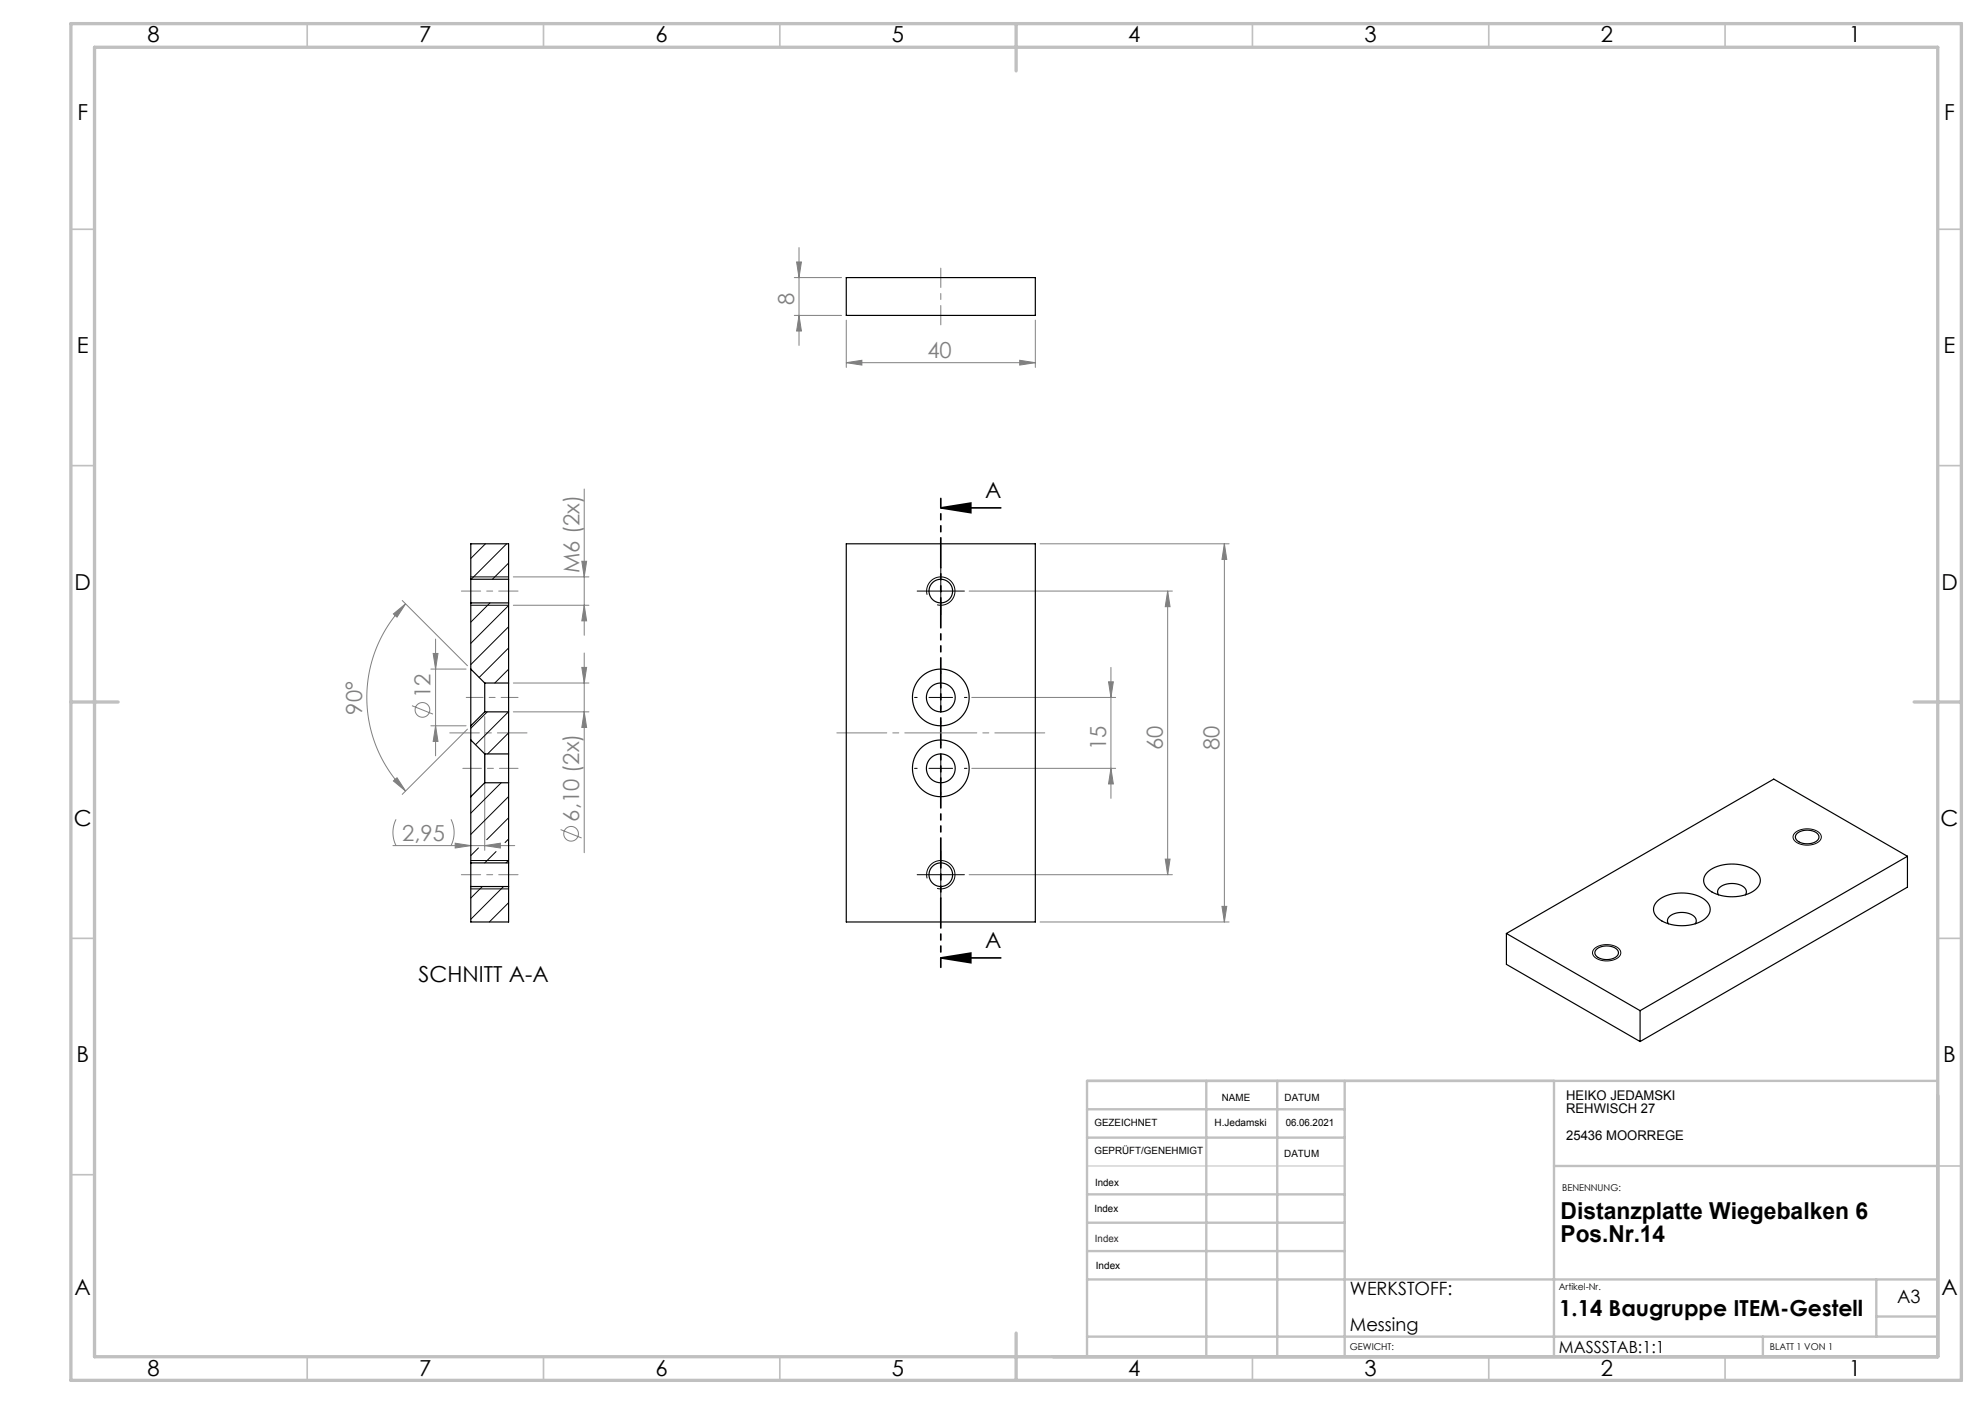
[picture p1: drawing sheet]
<svg xmlns="http://www.w3.org/2000/svg" width="420mm" height="297mm" viewBox="0 0 420 297" stroke-linecap="round" stroke-linejoin="round" font-family="sans-serif">
<g fill="none" stroke="#808080" stroke-width=".21">
<path d="M168.1 58.7h10M168.6 55.4h1l-.5 3.3zM169.1 52.4v20.7M168.1 66.7h10M169.1 66.7l.5 3.3h-1zM179.1 76.7l3.3-.5v1zM179.1 67.7v10M179.1 76.7h40M215.8 76.2l3.3 .5-3.3 .5zM219.1 67.7v10M123.1 118.7h1l-.5 3.3zM123.6 103.4v31"/>
<path d="M220.1 115h40M259.1 115v80M259.1 115l.5 3.3h-1zM83.2 129.9l2.6-2.2-1.8 2.8zM85.1 127l13.8 13.8M85.8 127.7a28 28 0 0 0 0 39.6M91.7 138.2h1l-.5 3.3zM92.2 135.2v24.7M108.6 128h16M108.6 122h16M123.6 128l.5 3.3h-1zM123.6 138.1v42.3"/>
<path d="M205.1 125h43M247.1 125v60M247.1 125l.5 3.3h-1zM87.2 149.3l4.4 1.8M91.2 141.5h7.4M91.2 153.5h7.4M92.2 153.5l.5 3.3h-1zM98.9 154.2l-13.8 13.8M102.6 151.6v28.3M108.6 144.5h16M108.6 150.6h16M123.1 141.2h1l-.5 3.3z"/>
<path d="M123.6 150.6l.5 3.3h-1zM205.6 147.5h30.5M234.6 144.2h1l-.5 3.3zM235.1 141.2v27.7M83.1 178.9h25.8M83.2 165.2l.8-.7 1.8 2.8zM83.8 173.3a6.2 6.2 0 0 0 0 5.6M95.4 173.3a6.2 6.2 0 0 1 0 5.6M96.3 178.4l3.3 .5-3.3 .5zM102.6 178.9l3.3-.5v1zM118.6 175.5l4.5 1.8M205.6 162.5h30.5"/>
<path d="M235.1 162.5l.5 3.3h-1zM205.1 185h43M220.1 195h40M246.6 181.7h1l-.5 3.3zM258.6 191.7h1l-.5 3.3z"/>
<circle cx="89.4" cy="150.2" r="1.56"/>
<circle cx="120.8" cy="176.4" r="1.56"/>
</g>
<g fill="none" stroke="#000" stroke-width=".21">
<path d="M99.6 122h8M99.6 128h8M196.2 125.8a3 3 0 0 1 2.6-3.8 3 3 0 0 1 3.2 3.3 3 3 0 0 1-3.7 2.6M196.6 125h5M199.1 122.5v5M196.6 147.5h5M199.1 145v5M196.6 162.5h5M199.1 160v5M379.7 176.3a4.2 4.2 0 0 1 5.4 0 1.38 1.38 0 0 1-1 2.2 4 4 0 0 1-4.6-1 1.08 1.08 0 0 1 .2-1.2zM99.6 182h8M99.6 188h8"/>
<path d="M196.2 185.8a3 3 0 0 1 2.6-3.8 3 3 0 0 1 3.2 3.3 3 3 0 0 1-3.7 2.6M196.6 185h5M199.1 182.5v5M337.2 200.8a4.2 4.2 0 0 1 5.5 0 1.38 1.38 0 0 1-1 2.2 4 4 0 0 1-4.6-1 1.08 1.08 0 0 1 .1-1.2z"/>
</g>
<path d="M199.1 107.4l6.3-1v2.1zM199.1 107.4h12.7M199.1 202.6l6.3-1v2.1zM199.1 202.6h12.7" fill="none" stroke="#000" stroke-width=".35"/>
<g fill="none" stroke="#000" stroke-width=".21" stroke-dasharray="15.2 1.3 1.3 1.3">
<path d="M196.6 125h-2.5M199.1 122.5v-2.5M199.1 127.5v2.5M201.6 125h2.5M194.1 147.5h-.6M199.1 142.5v-.5M199.1 152.5v.6M199.1 157.5v-.5M204.1 147.5h.5M194.1 162.5h-.6M199.1 167.5v.6M204.1 162.5h.5"/>
<path d="M196.6 185h-2.5M199.1 182.5v-2.5M199.1 187.5v2.5M201.6 185h2.5"/>
</g>
<path d="M199.1 105.4v99.2" fill="none" stroke="#000" stroke-width=".35" stroke-dasharray="6.3 1.3 1.3 1.3 1.3 1.3" stroke-dashoffset="4.4"/>
<path d="M221.1 155h-44" fill="none" stroke="#808080" stroke-width=".21" stroke-dasharray="15.2 1.3 1.3 1.3" stroke-dashoffset="4.7"/>
<path d="M199.1 56.7v12M109.6 125h-12M109.6 185h-12" fill="none" stroke="#808080" stroke-width=".21" stroke-dasharray="15.2 1.3 1.3 1.3" stroke-dashoffset="11.1"/>
<path d="M111.5 155h-16.3" fill="none" stroke="#808080" stroke-width=".21" stroke-dasharray="15.2 1.3 1.3 1.3" stroke-dashoffset="9"/>
<path d="M109.6 147.5h-11" fill="none" stroke="#808080" stroke-width=".21" stroke-dasharray="15.2 1.3 1.3 1.3" stroke-dashoffset="11.7"/>
<path d="M109.6 162.5h-11.7" fill="none" stroke="#808080" stroke-width=".21" stroke-dasharray="15.2 1.3 1.3 1.3" stroke-dashoffset="11.3"/>
<path d="M230 246.7h54.5" fill="none" stroke="#c0c0c0" stroke-width=".21"/>
<g fill="none" stroke="#c0c0c0" stroke-width=".35">
<path d="M65 5v5M115 5v5M165 5v5M265 5v5M315 5v5M365 5v5M15 48.5h5M410 48.5h5M15 98.5h5M410 98.5h5M15 198.5h5M410 198.5h5"/>
<path d="M15 248.5h5M410 246.7h5M65 287v5M115 287v5M165 287v5M265 287v5M315 287v5M365 287v5"/>
</g>
<g fill="none" stroke="#c0c0c0" stroke-width=".5">
<path d="M230 234.7h54.5M255.2 228.7v58.3M270.2 228.7v58.3M284.5 228.7v58.3M328.8 228.7v58.3M410 228.6l-180 .1v58.3M230 252.7h54.5M230 240.7h54.5M230 258.7h54.5M328.8 246.7h81.2M230 264.7h54.5M230 270.7h180"/>
<path d="M397 270.7v12.1M397 278.5h13M230 282.8h180M373 282.8v4.2"/>
</g>
<path d="M15 5h400v287h-400zM20 10h390v277h-390zM215 5v10M15 148.5h10M405 148.5h10M215 282v10" fill="none" stroke="#c0c0c0" stroke-width=".7"/>
<path d="M199.1 107.4l6.3-1v2.1zM199.1 202.6l6.3-1v2.1z" fill="#000"/>
<g fill="#808080">
<path d="M179.1 76.7l3.3-.5v1zM215.8 76.2l3.3 .5-3.3 .5z"/>
<path d="M96.3 178.4l3.3 .5-3.3 .5zM102.6 178.9l3.3-.5v1z"/>
<path d="M246.6 181.7h1l-.5 3.3zM247.1 125l.5 3.3h-1z"/>
<path d="M123.6 128l.5 3.3h-1zM123.1 118.7h1l-.5 3.3z"/>
<path d="M168.6 55.4h1l-.5 3.3zM169.1 66.7l.5 3.3h-1zM234.6 144.2h1l-.5 3.3zM235.1 162.5l.5 3.3h-1zM259.1 115l.5 3.3h-1zM258.6 191.7h1l-.5 3.3z"/>
<path d="M123.1 141.2h1l-.5 3.3zM123.6 150.6l.5 3.3h-1zM91.7 138.2h1l-.5 3.3zM92.2 153.5l.5 3.3h-1z"/>
<path d="M83.2 129.9l2.6-2.2-1.8 2.8zM83.2 165.2l.8-.7 1.8 2.8z"/>
</g>
<g fill="none" stroke="#000" stroke-width=".25">
<path d="M179.1 58.7h40v8h-40zM179.1 115h40v80h-40zM99.6 122.5v5M99.6 122.5v-7.5h8v7.5M99.6 127.5h8M99.6 122.5h8M99.6 127.5v14M107.6 122.5v5M107.6 127.5v17M99.6 156.5v12M99.6 141.5v12M99.6 153.5v3"/>
<path d="M99.6 156.5l3 3M99.6 141.5l3 3M102.6 144.5v6.1M102.6 159.5v6.1M102.6 150.6h5M102.6 144.5h5M102.6 159.5h5M102.6 150.6l-3 2.9M107.6 144.5v6.1M107.6 159.5v6.1M107.6 150.6v8.9M99.6 168.5v14"/>
<path d="M102.6 165.6h5M102.6 165.6l-3 2.9M107.6 165.6v16.9M380.1 176.4a3.4 3.4 0 0 1 4.7 .2 1.29 1.29 0 0 1-1.3 1.7 3 3 0 0 1-3.6-1v-.5zM99.6 182.5v5M99.6 187.5v7.5h8v-7.5M99.6 187.5h8M99.6 182.5h8M107.6 182.5v5M318.7 197.5v6.5l28.3 16.3M318.7 197.5l28.3 16.3M350.7 190.6a8.6 8.6 0 0 1 10.5 .2 2.43 2.43 0 0 1-.9 3.9 9 9 0 0 1-9.5-.4 2.31 2.31 0 0 1-.1-3.7z"/>
<path d="M353 195.4a1.38 1.38 0 0 1 1-2 4.3 4.3 0 0 1 4.7 .8l.2 .7-.2 .5M361.3 184.5a8.6 8.6 0 0 1 10.5 .1 2.43 2.43 0 0 1-.9 4 9 9 0 0 1-9.4-.5 2.31 2.31 0 0 1-.2-3.6zM363.6 189.3a1.38 1.38 0 0 1 1-2.1 4.3 4.3 0 0 1 4.7 .8l.2 .8-.2 .5M403.6 181.1l-56.6 32.7M403.6 181.1v6.6l-56.6 32.6M403.6 181.1l-28.3-16.3-56.6 32.7M337.7 200.9a3.4 3.4 0 0 1 4.6 .2 1.29 1.29 0 0 1-1.2 1.7 3 3 0 0 1-3.6-1v-.5zM347 213.8v6.5"/>
<circle cx="199.1" cy="125" r="2.5"/>
<circle cx="199.1" cy="147.5" r="6"/>
<circle cx="199.1" cy="147.5" r="3.1"/>
<circle cx="199.1" cy="162.5" r="6"/>
<circle cx="199.1" cy="162.5" r="3.1"/>
<circle cx="199.1" cy="185" r="2.5"/>
</g>
<g fill="none" stroke="#000" stroke-width=".21">
<path d="M102.7 115l-3.1 3.1M107.2 115l-7.5 7.5M107.6 119.1l-3.4 3.4M103.7 127.5l-4.1 4.1M107.6 128.1l-8 8M107.6 132.6l-8 8M107.6 137.1l-6.2 6.2M103.1 150.6l-3.5 3.5M107.6 150.6l-7 6.9M107.6 141.6l-2.9 2.9M107.6 155l-4.4 4.5M101.2 179.4l-1.6 1.6"/>
<path d="M106 165.6l-6.4 6.4M107.6 168.5l-8 8M107.6 173l-4.6 4.6M107.6 177.5l-.7 .7M102.1 187.5l-2.5 2.5M105 180.1l-2.4 2.4M106.5 187.5l-6.9 7M107.6 182l-.5 .5M107.6 191l-4.1 4"/>
</g>
<g font-size="4.9">
<text x="330.2" y="257.9">Distanzplatte Wiegebalken 6</text>
<text x="330.2" y="262.8">Pos.Nr.14</text>
</g>
<g font-size="4.7">
<text x="31.2" y="9">8</text>
<text x="88.7" y="9">7</text>
<text x="138.7" y="9">6</text>
<text x="188.7" y="9">5</text>
<text x="238.7" y="9">4</text>
<text x="288.7" y="9">3</text>
<text x="338.7" y="9">2</text>
<text x="391.2" y="9">1</text>
<text x="16.4" y="25.5">F</text>
<text x="411.4" y="25.5">F</text>
<text x="16.3" y="74.7">E</text>
<text x="411.2" y="74.7">E</text>
<text x="208.4" y="105.3">A</text>
<text x="15.8" y="124.8">D</text>
<text x="410.8" y="124.8">D</text>
<text x="15.6" y="174.8">C</text>
<text x="410.6" y="174.8">C</text>
<text x="208.4" y="200.5">A</text>
<text x="88.6" y="207.7">SCHNITT A-A</text>
<text x="16.2" y="224.7">B</text>
<text x="411.2" y="224.7">B</text>
<text x="15.8" y="274">A</text>
<text x="410.8" y="274">A</text>
<text x="329.9" y="278.4">1.14 Baugruppe ITEM-Gestell</text>
<text x="31.2" y="291">8</text>
<text x="88.7" y="291">7</text>
<text x="138.7" y="291">6</text>
<text x="188.7" y="291">5</text>
<text x="238.7" y="291">4</text>
<text x="288.7" y="291">3</text>
<text x="338.7" y="291">2</text>
<text x="391.2" y="291">1</text>
</g>
<g font-size="4.7" fill="#808080">
<text x="168" y="64.5" transform="rotate(-90 168 64.5)">8</text>
<text x="196.2" y="75.7">40</text>
<text x="122.6" y="121.2" transform="rotate(-90 122.6 121.2)">M6 (2x)</text>
<text x="91.1" y="147.6" transform="rotate(-90 91.1 147.6)">12</text>
<text x="76.6" y="151.2" transform="rotate(-90 76.6 151.2)">90°</text>
<text x="234" y="158.7" transform="rotate(-90 234 158.7)">15</text>
<text x="246" y="158.7" transform="rotate(-90 246 158.7)">60</text>
<text x="258" y="158.7" transform="rotate(-90 258 158.7)">80</text>
<text x="122.5" y="173.8" transform="rotate(-90 122.5 173.8)">6,10 (2x)</text>
<text x="85.1" y="177.9">2,95</text>
</g>
<g font-size="3.9">
<text x="285.6" y="273.9">WERKSTOFF:</text>
<text x="401.4" y="275.6">A3</text>
<text x="285.6" y="281.6">Messing</text>
</g>
<text font-size="3.5" x="329.9" y="286.3">MASSSTAB:1:1</text>
<g font-size="2.8">
<text x="331.4" y="232.7">HEIKO JEDAMSKI</text>
<text x="331.4" y="235.5">REHWISCH 27</text>
<text x="331.4" y="241.1">25436 MOORREGE</text>
</g>
<g font-size="2.1">
<text x="258.5" y="232.8">NAME</text>
<text x="271.8" y="232.9">DATUM</text>
<text x="231.6" y="238.2">GEZEICHNET</text>
<text x="257" y="238.2">H.Jedamski</text>
<text x="272" y="238.2">06.06.2021</text>
<text x="231.6" y="244.2">GEPRÜFT/GENEHMIGT</text>
<text x="271.7" y="244.6">DATUM</text>
<text x="231.7" y="250.8">Index</text>
<text x="231.6" y="256.4">Index</text>
<text x="231.9" y="268.5">Index</text>
</g>
<text font-size="2.1" fill="#400040" x="231.7" y="262.7">Index</text>
<g font-size="2">
<text x="330.5" y="251.9">BENENNUNG:</text>
<text x="329.8" y="272.9">Artikel-Nr.</text>
<text x="285.6" y="285.5">GEWICHT:</text>
<text x="374.5" y="285.6">BLATT 1 VON 1</text>
</g>
</svg>
